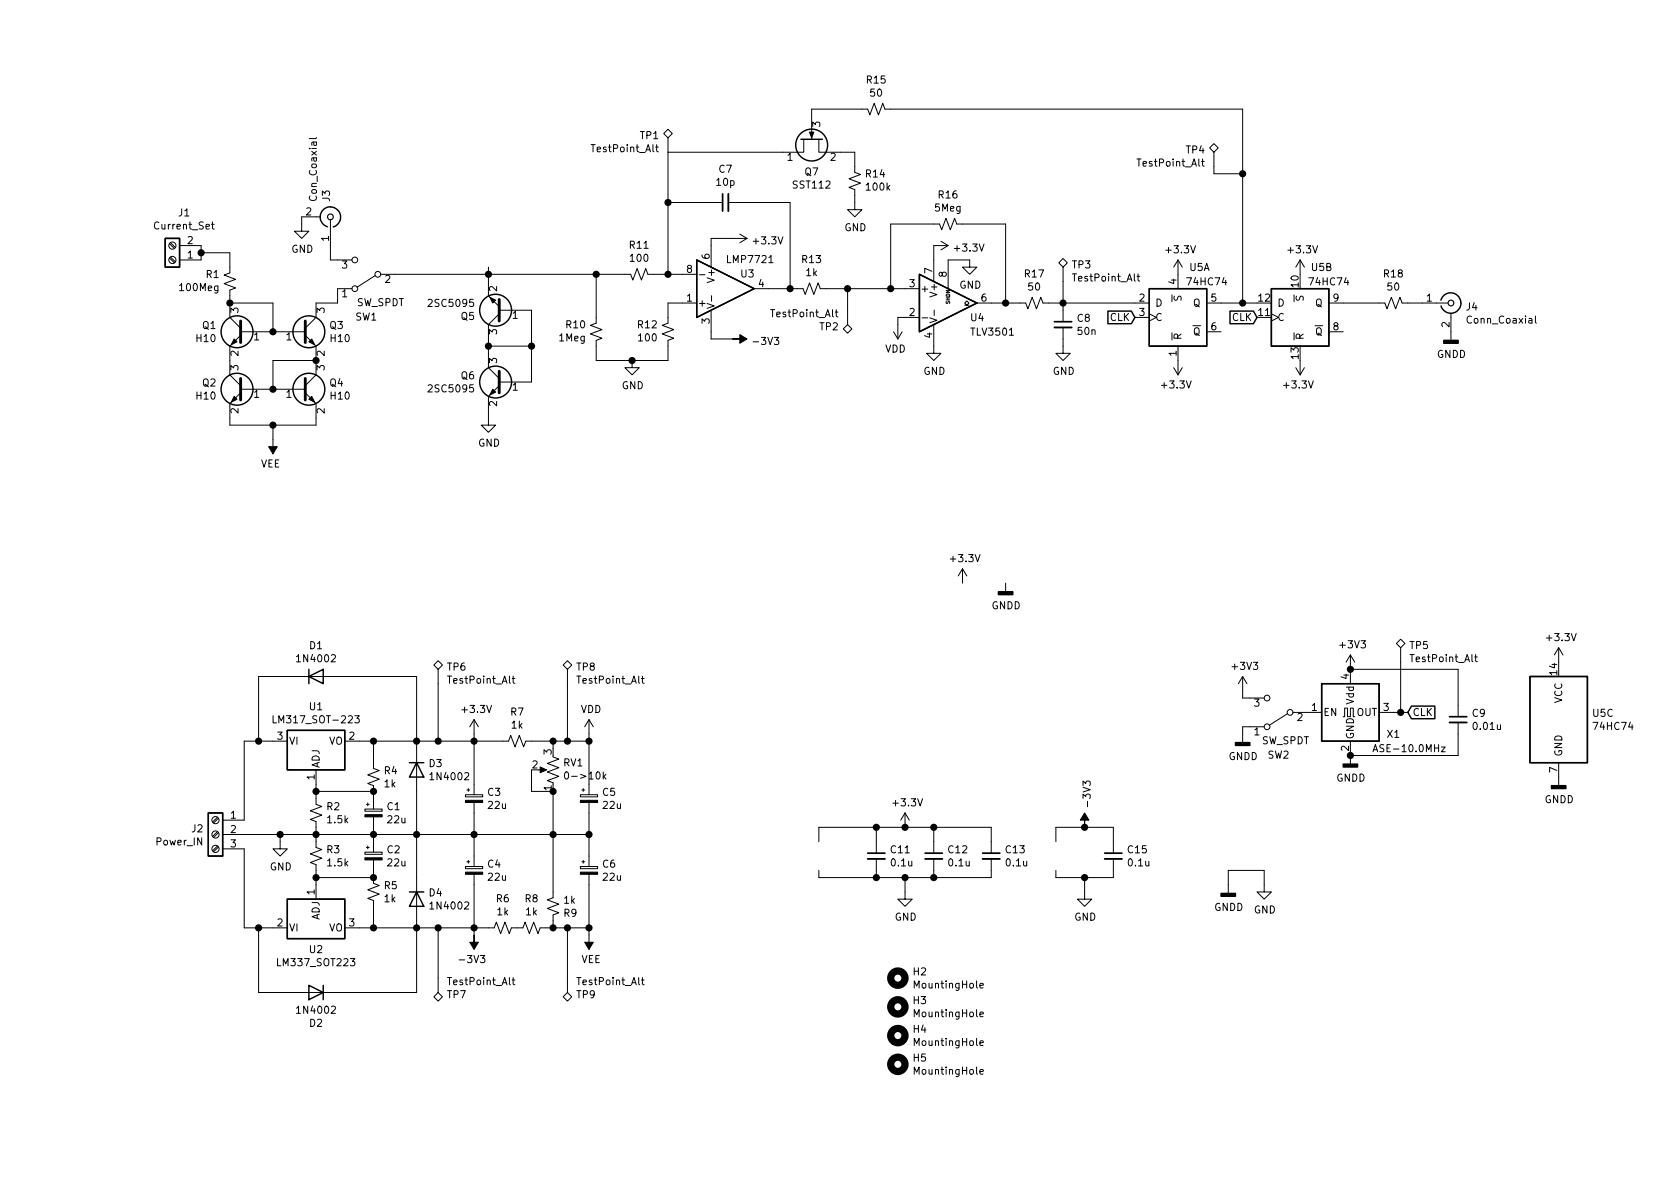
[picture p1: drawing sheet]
EESchema Schematic File Version 4
EELAYER 30 0
EELAYER END
$Descr A4 11693 8268
encoding utf-8
Sheet 1 1
Title ""
Date ""
Rev ""
Comp ""
Comment1 ""
Comment2 ""
Comment3 ""
Comment4 ""
$EndDescr
$Comp
L Comparator:TLV3501 U4
U 1 1
P 6600 2100
F 0 "U4" H 6750 2000 50  0000 L CNN
F 1 "TLV3501" H 6750 1900 50  0000 L CNN
F 2 "Package_SO:SOIC-8_3.9x4.9mm_P1.27mm" H 6600 2100 50  0001 C CNN
F 3 "https://www.st.com/resource/en/datasheet/lm311.pdf" H 6600 2100 50  0001 C CNN
	1    6600 2100
	1    0    0    -1  
$EndComp
$Comp
L Device:Q_NJFET_DSG Q7
U 1 1
P 5650 950
F 0 "Q7" V 5885 950 50  0000 C CNN
F 1 "SST112" V 5976 950 50  0000 C CNN
F 2 "Package_TO_SOT_SMD:SOT-23" H 5850 1050 50  0001 C CNN
F 3 "~" H 5650 950 50  0001 C CNN
	1    5650 950 
	0    -1   1    0   
$EndComp
$Comp
L Device:Q_NPN_BEC Q3
U 1 1
P 2100 2300
F 0 "Q3" H 2290 2346 50  0000 L CNN
F 1 "H10" H 2290 2255 50  0000 L CNN
F 2 "Package_TO_SOT_SMD:SOT-23" H 2300 2400 50  0001 C CNN
F 3 "~" H 2100 2300 50  0001 C CNN
	1    2100 2300
	1    0    0    -1  
$EndComp
$Comp
L Device:Q_NPN_BEC Q6
U 1 1
P 3500 2650
F 0 "Q6" H 3690 2696 50  0000 L CNN
F 1 "2SC5095" H 3690 2605 50  0000 L CNN
F 2 "Package_TO_SOT_SMD:SOT-23" H 3700 2750 50  0001 C CNN
F 3 "~" H 3500 2650 50  0001 C CNN
	1    3500 2650
	-1   0    0    -1  
$EndComp
$Comp
L Device:CP_Small C1
U 1 1
P 2600 5650
F 0 "C1" H 2688 5696 50  0000 L CNN
F 1 "22u" H 2688 5605 50  0000 L CNN
F 2 "Capacitor_SMD:CP_Elec_5x5.3" H 2600 5650 50  0001 C CNN
F 3 "~" H 2600 5650 50  0001 C CNN
	1    2600 5650
	1    0    0    -1  
$EndComp
$Comp
L Device:R_Small_US R12
U 1 1
P 4650 2300
F 0 "R12" H 4582 2254 50  0000 R CNN
F 1 "100" H 4582 2345 50  0000 R CNN
F 2 "Resistor_SMD:R_0805_2012Metric_Pad1.20x1.40mm_HandSolder" H 4650 2300 50  0001 C CNN
F 3 "~" H 4650 2300 50  0001 C CNN
	1    4650 2300
	1    0    0    1   
$EndComp
$Comp
L Device:R_Small_US R10
U 1 1
P 4150 2300
F 0 "R10" H 4083 2254 50  0000 R CNN
F 1 "1Meg" H 4083 2345 50  0000 R CNN
F 2 "Resistor_SMD:R_0805_2012Metric_Pad1.20x1.40mm_HandSolder" H 4150 2300 50  0001 C CNN
F 3 "~" H 4150 2300 50  0001 C CNN
	1    4150 2300
	1    0    0    1   
$EndComp
$Comp
L Device:C_Small C7
U 1 1
P 5050 1400
F 0 "C7" V 5279 1400 50  0000 C CNN
F 1 "10p" V 5188 1400 50  0000 C CNN
F 2 "Capacitor_SMD:C_1206_3216Metric_Pad1.33x1.80mm_HandSolder" H 5050 1400 50  0001 C CNN
F 3 "~" H 5050 1400 50  0001 C CNN
	1    5050 1400
	0    -1   -1   0   
$EndComp
$Comp
L Device:R_Small_US R11
U 1 1
P 4450 1900
F 0 "R11" V 4245 1900 50  0000 C CNN
F 1 "100" V 4336 1900 50  0000 C CNN
F 2 "Resistor_SMD:R_0805_2012Metric_Pad1.20x1.40mm_HandSolder" H 4450 1900 50  0001 C CNN
F 3 "~" H 4450 1900 50  0001 C CNN
	1    4450 1900
	0    -1   1    0   
$EndComp
$Comp
L Device:R_Small_US R13
U 1 1
P 5650 2000
F 0 "R13" V 5445 2000 50  0000 C CNN
F 1 "1k" V 5536 2000 50  0000 C CNN
F 2 "Resistor_SMD:R_0805_2012Metric_Pad1.20x1.40mm_HandSolder" H 5650 2000 50  0001 C CNN
F 3 "~" H 5650 2000 50  0001 C CNN
	1    5650 2000
	0    -1   1    0   
$EndComp
$Comp
L Device:R_Small_US R14
U 1 1
P 5950 1250
F 0 "R14" H 5882 1204 50  0000 R CNN
F 1 "100k" H 5882 1295 50  0000 R CNN
F 2 "Resistor_SMD:R_0805_2012Metric_Pad1.20x1.40mm_HandSolder" H 5950 1250 50  0001 C CNN
F 3 "~" H 5950 1250 50  0001 C CNN
	1    5950 1250
	-1   0    0    1   
$EndComp
Wire Wire Line
	5100 2350 4950 2350
Wire Wire Line
	4950 2350 4950 2300
Wire Wire Line
	4950 1650 4950 1700
$Comp
L power:GND #PWR016
U 1 1
P 7400 2400
F 0 "#PWR016" H 7400 2150 50  0001 C CNN
F 1 "GND" H 7405 2227 50  0000 C CNN
F 2 "" H 7400 2400 50  0001 C CNN
F 3 "" H 7400 2400 50  0001 C CNN
	1    7400 2400
	1    0    0    -1  
$EndComp
Wire Wire Line
	5100 1650 4950 1650
$Comp
L power:GND #PWR08
U 1 1
P 4400 2500
F 0 "#PWR08" H 4400 2250 50  0001 C CNN
F 1 "GND" H 4405 2327 50  0000 C CNN
F 2 "" H 4400 2500 50  0001 C CNN
F 3 "" H 4400 2500 50  0001 C CNN
	1    4400 2500
	1    0    0    -1  
$EndComp
$Comp
L power:GND #PWR011
U 1 1
P 5950 1400
F 0 "#PWR011" H 5950 1150 50  0001 C CNN
F 1 "GND" H 5955 1227 50  0000 C CNN
F 2 "" H 5950 1400 50  0001 C CNN
F 3 "" H 5950 1400 50  0001 C CNN
	1    5950 1400
	1    0    0    -1  
$EndComp
Wire Wire Line
	4650 2500 4400 2500
Wire Wire Line
	4150 2500 4150 2400
Wire Wire Line
	4650 2400 4650 2500
Connection ~ 4400 2500
Wire Wire Line
	4400 2500 4150 2500
Wire Wire Line
	4150 2200 4150 1900
Wire Wire Line
	4150 1900 4350 1900
Wire Wire Line
	4550 1900 4650 1900
Wire Wire Line
	4950 1400 4650 1400
Connection ~ 4650 1900
Wire Wire Line
	4650 1900 4750 1900
Wire Wire Line
	4750 2100 4650 2100
Wire Wire Line
	4650 2100 4650 2200
Wire Wire Line
	5350 2000 5500 2000
Wire Wire Line
	5150 1400 5500 1400
Wire Wire Line
	5500 1400 5500 2000
Connection ~ 5500 2000
Wire Wire Line
	5500 2000 5550 2000
Wire Wire Line
	4650 1400 4650 1900
Wire Wire Line
	5850 1050 5950 1050
Wire Wire Line
	5950 1050 5950 1150
Wire Wire Line
	5950 1350 5950 1400
$Comp
L Amplifier_Operational:LT6015xS5 U3
U 1 1
P 5050 2000
F 0 "U3" H 5150 1900 50  0000 L CNN
F 1 "LMP7721" H 5050 1800 50  0000 L CNN
F 2 "Package_SO:SOIC-8_3.9x4.9mm_P1.27mm" H 4950 1800 50  0001 L CNN
F 3 "http://www.ti.com/lit/ds/symlink/opa197.pdf" H 5200 2150 50  0001 C CNN
	1    5050 2000
	1    0    0    1   
$EndComp
Wire Wire Line
	6500 1700 6500 1800
Wire Wire Line
	5750 2000 5900 2000
$Comp
L power:VDD #PWR012
U 1 1
P 6250 2250
F 0 "#PWR012" H 6250 2100 50  0001 C CNN
F 1 "VDD" H 6265 2423 50  0000 C CNN
F 2 "" H 6250 2250 50  0001 C CNN
F 3 "" H 6250 2250 50  0001 C CNN
	1    6250 2250
	-1   0    0    1   
$EndComp
Wire Wire Line
	6300 2200 6250 2200
Wire Wire Line
	6250 2200 6250 2250
$Comp
L Device:R_Small_US R15
U 1 1
P 6100 750
F 0 "R15" V 5895 750 50  0000 C CNN
F 1 "50" V 5986 750 50  0000 C CNN
F 2 "Resistor_SMD:R_0805_2012Metric_Pad1.20x1.40mm_HandSolder" H 6100 750 50  0001 C CNN
F 3 "~" H 6100 750 50  0001 C CNN
	1    6100 750 
	0    -1   1    0   
$EndComp
$Comp
L Device:R_Small_US R17
U 1 1
P 7200 2100
F 0 "R17" V 6995 2100 50  0000 C CNN
F 1 "50" V 7086 2100 50  0000 C CNN
F 2 "Resistor_SMD:R_0805_2012Metric_Pad1.20x1.40mm_HandSolder" H 7200 2100 50  0001 C CNN
F 3 "~" H 7200 2100 50  0001 C CNN
	1    7200 2100
	0    -1   1    0   
$EndComp
$Comp
L Device:R_Small_US R16
U 1 1
P 6600 1550
F 0 "R16" V 6395 1550 50  0000 C CNN
F 1 "5Meg" V 6486 1550 50  0000 C CNN
F 2 "Resistor_SMD:R_0805_2012Metric_Pad1.20x1.40mm_HandSolder" H 6600 1550 50  0001 C CNN
F 3 "~" H 6600 1550 50  0001 C CNN
	1    6600 1550
	0    -1   1    0   
$EndComp
$Comp
L Device:C_Small C8
U 1 1
P 7400 2250
F 0 "C8" H 7492 2296 50  0000 L CNN
F 1 "50n" H 7492 2205 50  0000 L CNN
F 2 "Capacitor_SMD:C_1206_3216Metric_Pad1.33x1.80mm_HandSolder" H 7400 2250 50  0001 C CNN
F 3 "~" H 7400 2250 50  0001 C CNN
	1    7400 2250
	1    0    0    -1  
$EndComp
Wire Wire Line
	6500 1550 6200 1550
Wire Wire Line
	6200 1550 6200 2000
Connection ~ 6200 2000
Wire Wire Line
	6200 2000 6300 2000
Wire Wire Line
	6700 1550 7000 1550
Wire Wire Line
	7000 1550 7000 2100
Wire Wire Line
	7000 2100 6900 2100
Wire Wire Line
	7000 2100 7100 2100
Connection ~ 7000 2100
Wire Wire Line
	7300 2100 7400 2100
Wire Wire Line
	7400 2100 7400 2150
Wire Wire Line
	7400 2350 7400 2400
Wire Wire Line
	5450 1050 4650 1050
Wire Wire Line
	4650 1050 4650 1400
Connection ~ 4650 1400
Wire Wire Line
	6000 750  5650 750 
$Comp
L Device:Q_NPN_BEC Q4
U 1 1
P 2100 2700
F 0 "Q4" H 2290 2746 50  0000 L CNN
F 1 "H10" H 2290 2655 50  0000 L CNN
F 2 "Package_TO_SOT_SMD:SOT-23" H 2300 2800 50  0001 C CNN
F 3 "~" H 2100 2700 50  0001 C CNN
	1    2100 2700
	1    0    0    -1  
$EndComp
$Comp
L Device:Q_NPN_BEC Q1
U 1 1
P 1700 2300
F 0 "Q1" H 1890 2346 50  0000 L CNN
F 1 "H10" H 1890 2255 50  0000 L CNN
F 2 "Package_TO_SOT_SMD:SOT-23" H 1900 2400 50  0001 C CNN
F 3 "~" H 1700 2300 50  0001 C CNN
	1    1700 2300
	-1   0    0    -1  
$EndComp
$Comp
L Device:Q_NPN_BEC Q2
U 1 1
P 1700 2700
F 0 "Q2" H 1890 2746 50  0000 L CNN
F 1 "H10" H 1890 2655 50  0000 L CNN
F 2 "Package_TO_SOT_SMD:SOT-23" H 1900 2800 50  0001 C CNN
F 3 "~" H 1700 2700 50  0001 C CNN
	1    1700 2700
	-1   0    0    -1  
$EndComp
$Comp
L Device:R_Small_US R1
U 1 1
P 1600 1950
F 0 "R1" H 1532 1904 50  0000 R CNN
F 1 "100Meg" H 1532 1995 50  0000 R CNN
F 2 "Resistor_SMD:R_0805_2012Metric_Pad1.20x1.40mm_HandSolder" H 1600 1950 50  0001 C CNN
F 3 "~" H 1600 1950 50  0001 C CNN
	1    1600 1950
	1    0    0    1   
$EndComp
Wire Wire Line
	1900 2300 1900 2100
Wire Wire Line
	1900 2100 1600 2100
Connection ~ 1900 2300
Wire Wire Line
	1600 2050 1600 2100
Connection ~ 1600 2100
Wire Wire Line
	2200 2500 1900 2500
Connection ~ 2200 2500
Wire Wire Line
	1900 2500 1900 2700
Connection ~ 1900 2700
Wire Wire Line
	2200 2900 2200 2950
Wire Wire Line
	2200 2950 1900 2950
Wire Wire Line
	1600 2950 1600 2900
Connection ~ 7400 2100
$Comp
L Oscillator:ASE-xxxMHz X1
U 1 1
P 9400 4950
F 0 "X1" H 9650 4800 50  0000 L CNN
F 1 "ASE-10.0MHz" H 9550 4700 50  0000 L CNN
F 2 "Oscillator:Oscillator_SMD_Abracon_ASE-4Pin_3.2x2.5mm" H 10100 4600 50  0001 C CNN
F 3 "http://www.abracon.com/Oscillators/ASV.pdf" H 9300 4950 50  0001 C CNN
	1    9400 4950
	1    0    0    -1  
$EndComp
Text GLabel 9800 4950 2    50   Input ~ 0
CLK
Text GLabel 7900 2200 0    50   Input ~ 0
CLK
$Comp
L power:+3V3 #PWR023
U 1 1
P 9400 4650
F 0 "#PWR023" H 9400 4500 50  0001 C CNN
F 1 "+3V3" H 9415 4823 50  0000 C CNN
F 2 "" H 9400 4650 50  0001 C CNN
F 3 "" H 9400 4650 50  0001 C CNN
	1    9400 4650
	1    0    0    -1  
$EndComp
$Comp
L Device:C_Small C9
U 1 1
P 10150 5000
F 0 "C9" H 10242 5046 50  0000 L CNN
F 1 "0.01u" H 10242 4955 50  0000 L CNN
F 2 "Capacitor_SMD:C_1206_3216Metric_Pad1.33x1.80mm_HandSolder" H 10150 5000 50  0001 C CNN
F 3 "~" H 10150 5000 50  0001 C CNN
	1    10150 5000
	1    0    0    -1  
$EndComp
$Comp
L Switch:SW_SPDT SW1
U 1 1
P 2550 1900
F 0 "SW1" H 2550 2200 50  0000 C CNN
F 1 "SW_SPDT" H 2450 2100 50  0000 C CNN
F 2 "Button_Switch_THT:SW_Slide_1P2T_CK_OS102011MS2Q" H 2550 1900 50  0001 C CNN
F 3 "~" H 2550 1900 50  0001 C CNN
	1    2550 1900
	-1   0    0    1   
$EndComp
$Comp
L Device:Q_NPN_BEC Q5
U 1 1
P 3500 2150
F 0 "Q5" H 3690 2196 50  0000 L CNN
F 1 "2SC5095" H 3690 2105 50  0000 L CNN
F 2 "Package_TO_SOT_SMD:SOT-23" H 3700 2250 50  0001 C CNN
F 3 "~" H 3500 2150 50  0001 C CNN
	1    3500 2150
	-1   0    0    1   
$EndComp
Wire Wire Line
	3400 2400 3700 2400
Connection ~ 3700 2400
Wire Wire Line
	3700 2400 3700 2650
Wire Wire Line
	3400 2400 3400 2350
Wire Wire Line
	3400 2400 3400 2450
Connection ~ 3400 2400
Wire Wire Line
	3700 2150 3700 2400
Connection ~ 4150 1900
Wire Wire Line
	2750 1900 3400 1900
$Comp
L Connector:TestPoint_Alt TP2
U 1 1
P 5900 2150
F 0 "TP2" H 5958 2268 50  0000 L CNN
F 1 "TestPoint_Alt" H 5958 2177 50  0000 L CNN
F 2 "TestPoint:TestPoint_THTPad_1.0x1.0mm_Drill0.5mm" H 6100 2150 50  0001 C CNN
F 3 "~" H 6100 2150 50  0001 C CNN
	1    5900 2150
	-1   0    0    1   
$EndComp
$Comp
L Connector:TestPoint_Alt TP3
U 1 1
P 7400 1950
F 0 "TP3" H 7458 2068 50  0000 L CNN
F 1 "TestPoint_Alt" H 7458 1977 50  0000 L CNN
F 2 "TestPoint:TestPoint_THTPad_1.0x1.0mm_Drill0.5mm" H 7600 1950 50  0001 C CNN
F 3 "~" H 7600 1950 50  0001 C CNN
	1    7400 1950
	1    0    0    -1  
$EndComp
$Comp
L Connector:TestPoint_Alt TP4
U 1 1
P 8450 1150
F 0 "TP4" H 8508 1268 50  0000 L CNN
F 1 "TestPoint_Alt" H 8508 1177 50  0000 L CNN
F 2 "TestPoint:TestPoint_THTPad_1.0x1.0mm_Drill0.5mm" H 8650 1150 50  0001 C CNN
F 3 "~" H 8650 1150 50  0001 C CNN
	1    8450 1150
	-1   0    0    -1  
$EndComp
$Comp
L Connector:TestPoint_Alt TP1
U 1 1
P 4650 1050
F 0 "TP1" H 4708 1168 50  0000 L CNN
F 1 "TestPoint_Alt" H 4708 1077 50  0000 L CNN
F 2 "TestPoint:TestPoint_THTPad_1.0x1.0mm_Drill0.5mm" H 4850 1050 50  0001 C CNN
F 3 "~" H 4850 1050 50  0001 C CNN
	1    4650 1050
	-1   0    0    -1  
$EndComp
Wire Wire Line
	5900 2150 5900 2000
Connection ~ 5900 2000
Wire Wire Line
	5900 2000 6200 2000
Wire Wire Line
	7400 1950 7400 2100
Wire Wire Line
	3400 1850 3400 1900
Connection ~ 3400 1900
Wire Wire Line
	3400 1900 4150 1900
Wire Wire Line
	3400 1900 3400 1950
Wire Wire Line
	3400 2850 3400 2900
Wire Wire Line
	2350 2000 2350 2100
Wire Wire Line
	2350 2100 2200 2100
$Comp
L Regulator_Linear:LM317_SOT-223 U1
U 1 1
P 2200 5150
F 0 "U1" H 2200 5392 50  0000 C CNN
F 1 "LM317_SOT-223" H 2200 5301 50  0000 C CNN
F 2 "Package_TO_SOT_SMD:SOT-223-3_TabPin2" H 2200 5400 50  0001 C CIN
F 3 "http://www.ti.com/lit/ds/symlink/lm317.pdf" H 2200 5150 50  0001 C CNN
	1    2200 5150
	1    0    0    -1  
$EndComp
$Comp
L Device:R_Small_US R2
U 1 1
P 2200 5650
F 0 "R2" H 2268 5696 50  0000 L CNN
F 1 "1.5k" H 2268 5605 50  0000 L CNN
F 2 "Resistor_SMD:R_0805_2012Metric_Pad1.20x1.40mm_HandSolder" H 2200 5650 50  0001 C CNN
F 3 "~" H 2200 5650 50  0001 C CNN
	1    2200 5650
	1    0    0    -1  
$EndComp
$Comp
L Device:R_Small_US R4
U 1 1
P 2600 5400
F 0 "R4" H 2668 5446 50  0000 L CNN
F 1 "1k" H 2668 5355 50  0000 L CNN
F 2 "Resistor_SMD:R_0805_2012Metric_Pad1.20x1.40mm_HandSolder" H 2600 5400 50  0001 C CNN
F 3 "~" H 2600 5400 50  0001 C CNN
	1    2600 5400
	1    0    0    -1  
$EndComp
$Comp
L Diode:1N4002 D3
U 1 1
P 2900 5350
F 0 "D3" V 2854 5430 50  0000 L CNN
F 1 "1N4002" V 2945 5430 50  0000 L CNN
F 2 "Diode_THT:D_DO-41_SOD81_P10.16mm_Horizontal" H 2900 5175 50  0001 C CNN
F 3 "http://www.vishay.com/docs/88503/1n4001.pdf" H 2900 5350 50  0001 C CNN
	1    2900 5350
	0    1    1    0   
$EndComp
$Comp
L Diode:1N4002 D1
U 1 1
P 2200 4700
F 0 "D1" H 2200 4917 50  0000 C CNN
F 1 "1N4002" H 2200 4826 50  0000 C CNN
F 2 "Diode_THT:D_DO-41_SOD81_P10.16mm_Horizontal" H 2200 4525 50  0001 C CNN
F 3 "http://www.vishay.com/docs/88503/1n4001.pdf" H 2200 4700 50  0001 C CNN
	1    2200 4700
	1    0    0    -1  
$EndComp
$Comp
L Diode:1N4002 D2
U 1 1
P 2200 6900
F 0 "D2" H 2200 7117 50  0000 C CNN
F 1 "1N4002" H 2200 7026 50  0000 C CNN
F 2 "Diode_THT:D_DO-41_SOD81_P10.16mm_Horizontal" H 2200 6725 50  0001 C CNN
F 3 "http://www.vishay.com/docs/88503/1n4001.pdf" H 2200 6900 50  0001 C CNN
	1    2200 6900
	-1   0    0    1   
$EndComp
$Comp
L Device:R_Small_US R5
U 1 1
P 2600 6200
F 0 "R5" H 2668 6246 50  0000 L CNN
F 1 "1k" H 2668 6155 50  0000 L CNN
F 2 "Resistor_SMD:R_0805_2012Metric_Pad1.20x1.40mm_HandSolder" H 2600 6200 50  0001 C CNN
F 3 "~" H 2600 6200 50  0001 C CNN
	1    2600 6200
	1    0    0    -1  
$EndComp
$Comp
L Device:R_Small_US R3
U 1 1
P 2200 5950
F 0 "R3" H 2268 5996 50  0000 L CNN
F 1 "1.5k" H 2268 5905 50  0000 L CNN
F 2 "Resistor_SMD:R_0805_2012Metric_Pad1.20x1.40mm_HandSolder" H 2200 5950 50  0001 C CNN
F 3 "~" H 2200 5950 50  0001 C CNN
	1    2200 5950
	1    0    0    -1  
$EndComp
Wire Wire Line
	1900 6450 1800 6450
Wire Wire Line
	1800 6450 1800 6900
Wire Wire Line
	1800 6900 2050 6900
Wire Wire Line
	2900 6400 2900 6450
Wire Wire Line
	2900 6900 2350 6900
Wire Wire Line
	2900 5200 2900 5150
Wire Wire Line
	2900 4700 2350 4700
Wire Wire Line
	2050 4700 1800 4700
Wire Wire Line
	1800 4700 1800 5150
Wire Wire Line
	1800 5150 1900 5150
Wire Wire Line
	2200 5450 2200 5500
Wire Wire Line
	2200 5750 2200 5800
Connection ~ 2200 5800
Wire Wire Line
	2200 5800 2200 5850
Wire Wire Line
	2200 6050 2200 6100
Wire Wire Line
	2600 6300 2600 6450
Connection ~ 2900 6450
Wire Wire Line
	2900 6450 2900 6900
Connection ~ 2600 6450
Wire Wire Line
	2600 6450 2900 6450
Wire Wire Line
	2900 5500 2900 5800
Connection ~ 2900 5800
Wire Wire Line
	2900 5800 2900 6100
Wire Wire Line
	2500 5150 2600 5150
Wire Wire Line
	2600 5150 2600 5300
Wire Wire Line
	2600 5150 2900 5150
Connection ~ 2600 5150
Connection ~ 2900 5150
Wire Wire Line
	2900 5150 2900 4700
Wire Wire Line
	2200 5800 2600 5800
Wire Wire Line
	2200 6100 2600 6100
Connection ~ 2200 6100
Wire Wire Line
	2200 6100 2200 6150
Wire Wire Line
	2200 5500 2600 5500
Connection ~ 2200 5500
Wire Wire Line
	2200 5500 2200 5550
$Comp
L Device:CP_Small C2
U 1 1
P 2600 5950
F 0 "C2" H 2688 5996 50  0000 L CNN
F 1 "22u" H 2688 5905 50  0000 L CNN
F 2 "Capacitor_SMD:CP_Elec_5x5.3" H 2600 5950 50  0001 C CNN
F 3 "~" H 2600 5950 50  0001 C CNN
	1    2600 5950
	1    0    0    -1  
$EndComp
$Comp
L Device:CP_Small C4
U 1 1
P 3300 6050
F 0 "C4" H 3388 6096 50  0000 L CNN
F 1 "22u" H 3388 6005 50  0000 L CNN
F 2 "Capacitor_SMD:CP_Elec_5x5.3" H 3300 6050 50  0001 C CNN
F 3 "~" H 3300 6050 50  0001 C CNN
	1    3300 6050
	1    0    0    -1  
$EndComp
$Comp
L Device:CP_Small C3
U 1 1
P 3300 5550
F 0 "C3" H 3388 5596 50  0000 L CNN
F 1 "22u" H 3388 5505 50  0000 L CNN
F 2 "Capacitor_SMD:CP_Elec_5x5.3" H 3300 5550 50  0001 C CNN
F 3 "~" H 3300 5550 50  0001 C CNN
	1    3300 5550
	1    0    0    -1  
$EndComp
$Comp
L Diode:1N4002 D4
U 1 1
P 2900 6250
F 0 "D4" V 2854 6330 50  0000 L CNN
F 1 "1N4002" V 2945 6330 50  0000 L CNN
F 2 "Diode_THT:D_DO-41_SOD81_P10.16mm_Horizontal" H 2900 6075 50  0001 C CNN
F 3 "http://www.vishay.com/docs/88503/1n4001.pdf" H 2900 6250 50  0001 C CNN
	1    2900 6250
	0    1    1    0   
$EndComp
Wire Wire Line
	3300 5650 3300 5800
Wire Wire Line
	3300 5800 3300 5950
Connection ~ 3300 5800
Wire Wire Line
	2500 6450 2600 6450
$Comp
L Regulator_Linear:LM337_SOT223 U2
U 1 1
P 2200 6450
F 0 "U2" H 2200 6301 50  0000 C CNN
F 1 "LM337_SOT223" H 2200 6210 50  0000 C CNN
F 2 "Package_TO_SOT_SMD:SOT-223-3_TabPin2" H 2200 6250 50  0001 C CIN
F 3 "http://www.ti.com/lit/ds/symlink/lm337-n.pdf" H 2200 6450 50  0001 C CNN
	1    2200 6450
	1    0    0    -1  
$EndComp
$Comp
L power:GND #PWR02
U 1 1
P 1950 5850
F 0 "#PWR02" H 1950 5600 50  0001 C CNN
F 1 "GND" H 1955 5677 50  0000 C CNN
F 2 "" H 1950 5850 50  0001 C CNN
F 3 "" H 1950 5850 50  0001 C CNN
	1    1950 5850
	1    0    0    -1  
$EndComp
Wire Wire Line
	1950 5800 1950 5850
$Comp
L power:+3.3V #PWR013
U 1 1
P 6500 1700
F 0 "#PWR013" H 6500 1550 50  0001 C CNN
F 1 "+3.3V" V 6515 1828 50  0000 L CNN
F 2 "" H 6500 1700 50  0001 C CNN
F 3 "" H 6500 1700 50  0001 C CNN
	1    6500 1700
	0    1    1    0   
$EndComp
$Comp
L power:-3V3 #PWR010
U 1 1
P 5100 2350
F 0 "#PWR010" H 5100 2450 50  0001 C CNN
F 1 "-3V3" V 5115 2478 50  0000 L CNN
F 2 "" H 5100 2350 50  0001 C CNN
F 3 "" H 5100 2350 50  0001 C CNN
	1    5100 2350
	0    1    1    0   
$EndComp
$Comp
L power:-3V3 #PWR04
U 1 1
P 3300 6500
F 0 "#PWR04" H 3300 6600 50  0001 C CNN
F 1 "-3V3" H 3315 6673 50  0000 C CNN
F 2 "" H 3300 6500 50  0001 C CNN
F 3 "" H 3300 6500 50  0001 C CNN
	1    3300 6500
	-1   0    0    1   
$EndComp
$Comp
L power:+3.3V #PWR09
U 1 1
P 5100 1650
F 0 "#PWR09" H 5100 1500 50  0001 C CNN
F 1 "+3.3V" V 5115 1778 50  0000 L CNN
F 2 "" H 5100 1650 50  0001 C CNN
F 3 "" H 5100 1650 50  0001 C CNN
	1    5100 1650
	0    1    1    0   
$EndComp
Wire Wire Line
	2600 5500 2600 5550
Connection ~ 2600 5500
Wire Wire Line
	2600 5750 2600 5800
Connection ~ 2600 5800
Wire Wire Line
	2600 5800 2900 5800
Wire Wire Line
	2600 5800 2600 5850
Wire Wire Line
	2600 6050 2600 6100
Connection ~ 2600 6100
$Comp
L Device:R_Small_US R6
U 1 1
P 3500 6450
F 0 "R6" V 3295 6450 50  0000 C CNN
F 1 "1k" V 3386 6450 50  0000 C CNN
F 2 "Resistor_SMD:R_0805_2012Metric_Pad1.20x1.40mm_HandSolder" H 3500 6450 50  0001 C CNN
F 3 "~" H 3500 6450 50  0001 C CNN
	1    3500 6450
	0    1    1    0   
$EndComp
$Comp
L Device:R_Small_US R8
U 1 1
P 3700 6450
F 0 "R8" V 3495 6450 50  0000 C CNN
F 1 "1k" V 3586 6450 50  0000 C CNN
F 2 "Resistor_SMD:R_0805_2012Metric_Pad1.20x1.40mm_HandSolder" H 3700 6450 50  0001 C CNN
F 3 "~" H 3700 6450 50  0001 C CNN
	1    3700 6450
	0    1    1    0   
$EndComp
$Comp
L Device:R_Small_US R9
U 1 1
P 3850 6300
F 0 "R9" H 3782 6254 50  0000 R CNN
F 1 "1k" H 3782 6345 50  0000 R CNN
F 2 "Resistor_SMD:R_0805_2012Metric_Pad1.20x1.40mm_HandSolder" H 3850 6300 50  0001 C CNN
F 3 "~" H 3850 6300 50  0001 C CNN
	1    3850 6300
	-1   0    0    -1  
$EndComp
Wire Wire Line
	3850 6400 3850 6450
$Comp
L Device:R_POT_US RV1
U 1 1
P 3850 5350
F 0 "RV1" H 3782 5304 50  0000 R CNN
F 1 "0->10k" H 3782 5395 50  0000 R CNN
F 2 "Potentiometer_SMD:Potentiometer_Bourns_3214W_Vertical" H 3850 5350 50  0001 C CNN
F 3 "~" H 3850 5350 50  0001 C CNN
	1    3850 5350
	-1   0    0    1   
$EndComp
$Comp
L power:VEE #PWR07
U 1 1
P 4100 6500
F 0 "#PWR07" H 4100 6350 50  0001 C CNN
F 1 "VEE" H 4115 6673 50  0000 C CNN
F 2 "" H 4100 6500 50  0001 C CNN
F 3 "" H 4100 6500 50  0001 C CNN
	1    4100 6500
	1    0    0    1   
$EndComp
$Comp
L power:VEE #PWR01
U 1 1
P 1900 3050
F 0 "#PWR01" H 1900 2900 50  0001 C CNN
F 1 "VEE" H 1915 3223 50  0000 C CNN
F 2 "" H 1900 3050 50  0001 C CNN
F 3 "" H 1900 3050 50  0001 C CNN
	1    1900 3050
	-1   0    0    1   
$EndComp
Wire Wire Line
	1900 3050 1900 2950
Connection ~ 1900 2950
Wire Wire Line
	1900 2950 1600 2950
$Comp
L power:+3.3V #PWR03
U 1 1
P 3300 5100
F 0 "#PWR03" H 3300 4950 50  0001 C CNN
F 1 "+3.3V" H 3315 5273 50  0000 C CNN
F 2 "" H 3300 5100 50  0001 C CNN
F 3 "" H 3300 5100 50  0001 C CNN
	1    3300 5100
	1    0    0    -1  
$EndComp
Wire Wire Line
	2900 5150 3050 5150
Wire Wire Line
	2900 5800 3300 5800
Wire Wire Line
	2900 6450 3050 6450
Wire Wire Line
	3300 6450 3300 6150
Connection ~ 3300 6450
Connection ~ 3850 6450
Wire Wire Line
	3850 6450 3800 6450
Wire Wire Line
	3300 6500 3300 6450
Wire Wire Line
	3300 5100 3300 5150
Connection ~ 3300 5150
Wire Wire Line
	3300 5150 3300 5450
Wire Wire Line
	3700 5350 3700 5500
Wire Wire Line
	3700 5500 3850 5500
$Comp
L Device:R_Small_US R7
U 1 1
P 3600 5150
F 0 "R7" V 3395 5150 50  0000 C CNN
F 1 "1k" V 3486 5150 50  0000 C CNN
F 2 "Resistor_SMD:R_0805_2012Metric_Pad1.20x1.40mm_HandSolder" H 3600 5150 50  0001 C CNN
F 3 "~" H 3600 5150 50  0001 C CNN
	1    3600 5150
	0    1    1    0   
$EndComp
Wire Wire Line
	3500 5150 3300 5150
Wire Wire Line
	3700 5150 3850 5150
Wire Wire Line
	3850 5150 3850 5200
$Comp
L Device:CP_Small C6
U 1 1
P 4100 6050
F 0 "C6" H 4188 6096 50  0000 L CNN
F 1 "22u" H 4188 6005 50  0000 L CNN
F 2 "Capacitor_SMD:CP_Elec_5x5.3" H 4100 6050 50  0001 C CNN
F 3 "~" H 4100 6050 50  0001 C CNN
	1    4100 6050
	1    0    0    -1  
$EndComp
$Comp
L Device:CP_Small C5
U 1 1
P 4100 5550
F 0 "C5" H 4188 5596 50  0000 L CNN
F 1 "22u" H 4188 5505 50  0000 L CNN
F 2 "Capacitor_SMD:CP_Elec_5x5.3" H 4100 5550 50  0001 C CNN
F 3 "~" H 4100 5550 50  0001 C CNN
	1    4100 5550
	1    0    0    -1  
$EndComp
Wire Wire Line
	3300 5800 3850 5800
Wire Wire Line
	4100 5800 4100 5650
Wire Wire Line
	4100 5800 4100 5950
Connection ~ 4100 5800
Wire Wire Line
	4100 6150 4100 6450
Wire Wire Line
	3850 6200 3850 5800
Wire Wire Line
	4100 5450 4100 5150
Connection ~ 3850 5150
Connection ~ 3850 5800
Wire Wire Line
	3850 5800 4100 5800
Wire Wire Line
	3400 6450 3300 6450
Wire Wire Line
	3850 6450 3950 6450
Wire Wire Line
	3850 5500 3850 5800
Connection ~ 3850 5500
Wire Wire Line
	4100 6450 4100 6500
Connection ~ 4100 6450
$Comp
L power:VDD #PWR06
U 1 1
P 4100 5100
F 0 "#PWR06" H 4100 4950 50  0001 C CNN
F 1 "VDD" H 4115 5273 50  0000 C CNN
F 2 "" H 4100 5100 50  0001 C CNN
F 3 "" H 4100 5100 50  0001 C CNN
	1    4100 5100
	1    0    0    -1  
$EndComp
Wire Wire Line
	4100 5100 4100 5150
Connection ~ 4100 5150
$Comp
L power:GND #PWR015
U 1 1
P 6750 1800
F 0 "#PWR015" H 6750 1550 50  0001 C CNN
F 1 "GND" H 6755 1627 50  0000 C CNN
F 2 "" H 6750 1800 50  0001 C CNN
F 3 "" H 6750 1800 50  0001 C CNN
	1    6750 1800
	1    0    0    -1  
$EndComp
Wire Wire Line
	6750 1800 6600 1800
Wire Wire Line
	1700 5150 1800 5150
Connection ~ 1800 5150
Wire Wire Line
	1700 5800 1950 5800
Connection ~ 1950 5800
Wire Wire Line
	1950 5800 2200 5800
Wire Wire Line
	1700 6450 1800 6450
Connection ~ 1800 6450
Wire Wire Line
	1600 1750 1600 1850
$Comp
L Switch:SW_SPDT SW2
U 1 1
P 8900 4950
F 0 "SW2" H 8900 5250 50  0000 C CNN
F 1 "SW_SPDT" H 8850 5150 50  0000 C CNN
F 2 "Button_Switch_THT:SW_Slide_1P2T_CK_OS102011MS2Q" H 8900 4950 50  0001 C CNN
F 3 "~" H 8900 4950 50  0001 C CNN
	1    8900 4950
	-1   0    0    1   
$EndComp
Wire Wire Line
	9700 4950 9750 4950
Wire Wire Line
	10150 5100 10150 5250
Wire Wire Line
	9400 5250 10150 5250
Wire Wire Line
	9400 4650 10150 4650
Wire Wire Line
	10150 4650 10150 4900
Connection ~ 9400 4650
$Comp
L power:+3V3 #PWR019
U 1 1
P 8650 4800
F 0 "#PWR019" H 8650 4650 50  0001 C CNN
F 1 "+3V3" H 8665 4973 50  0000 C CNN
F 2 "" H 8650 4800 50  0001 C CNN
F 3 "" H 8650 4800 50  0001 C CNN
	1    8650 4800
	1    0    0    -1  
$EndComp
Wire Wire Line
	8700 5050 8650 5050
Wire Wire Line
	8650 5050 8650 5100
Wire Wire Line
	8700 4850 8650 4850
Wire Wire Line
	8650 4850 8650 4800
$Comp
L power:GND #PWR05
U 1 1
P 3400 2900
F 0 "#PWR05" H 3400 2650 50  0001 C CNN
F 1 "GND" H 3405 2727 50  0000 C CNN
F 2 "" H 3400 2900 50  0001 C CNN
F 3 "" H 3400 2900 50  0001 C CNN
	1    3400 2900
	1    0    0    -1  
$EndComp
$Comp
L Connector:Screw_Terminal_01x03 J2
U 1 1
P 1500 5800
F 0 "J2" H 1580 5842 50  0000 L CNN
F 1 "Power_IN" H 1580 5751 50  0000 L CNN
F 2 "TerminalBlock_MetzConnect:TerminalBlock_MetzConnect_Type055_RT01503HDWU_1x03_P5.00mm_Horizontal" H 1500 5800 50  0001 C CNN
F 3 "~" H 1500 5800 50  0001 C CNN
	1    1500 5800
	-1   0    0    -1  
$EndComp
$Comp
L Device:R_Small_US R18
U 1 1
P 9700 2100
F 0 "R18" V 9495 2100 50  0000 C CNN
F 1 "50" V 9586 2100 50  0000 C CNN
F 2 "Resistor_SMD:R_0805_2012Metric_Pad1.20x1.40mm_HandSolder" H 9700 2100 50  0001 C CNN
F 3 "~" H 9700 2100 50  0001 C CNN
	1    9700 2100
	0    -1   1    0   
$EndComp
Wire Wire Line
	1700 5700 1700 5150
Wire Wire Line
	1700 5900 1700 6450
$Comp
L Connector:Screw_Terminal_01x02 J1
U 1 1
P 1200 1800
F 0 "J1" H 1118 1475 50  0000 C CNN
F 1 "Current_Set" H 1118 1566 50  0000 C CNN
F 2 "TerminalBlock_MetzConnect:TerminalBlock_MetzConnect_Type011_RT05502HBWC_1x02_P5.00mm_Horizontal" H 1200 1800 50  0001 C CNN
F 3 "~" H 1200 1800 50  0001 C CNN
	1    1200 1800
	-1   0    0    1   
$EndComp
Wire Wire Line
	1400 1750 1400 1700
Wire Wire Line
	1400 1750 1600 1750
Wire Wire Line
	1400 1750 1400 1800
Connection ~ 1400 1750
$Comp
L Connector:TestPoint_Alt TP5
U 1 1
P 9750 4600
F 0 "TP5" H 9808 4718 50  0000 L CNN
F 1 "TestPoint_Alt" H 9808 4627 50  0000 L CNN
F 2 "TestPoint:TestPoint_THTPad_1.0x1.0mm_Drill0.5mm" H 9950 4600 50  0001 C CNN
F 3 "~" H 9950 4600 50  0001 C CNN
	1    9750 4600
	1    0    0    -1  
$EndComp
Wire Wire Line
	9750 4600 9750 4950
Connection ~ 9750 4950
Wire Wire Line
	9750 4950 9800 4950
$Comp
L Connector:TestPoint_Alt TP6
U 1 1
P 3050 4750
F 0 "TP6" H 3108 4868 50  0000 L CNN
F 1 "TestPoint_Alt" H 3108 4777 50  0000 L CNN
F 2 "TestPoint:TestPoint_THTPad_1.0x1.0mm_Drill0.5mm" H 3250 4750 50  0001 C CNN
F 3 "~" H 3250 4750 50  0001 C CNN
	1    3050 4750
	1    0    0    -1  
$EndComp
$Comp
L Connector:TestPoint_Alt TP8
U 1 1
P 3950 4750
F 0 "TP8" H 4008 4868 50  0000 L CNN
F 1 "TestPoint_Alt" H 4008 4777 50  0000 L CNN
F 2 "TestPoint:TestPoint_THTPad_1.0x1.0mm_Drill0.5mm" H 4150 4750 50  0001 C CNN
F 3 "~" H 4150 4750 50  0001 C CNN
	1    3950 4750
	1    0    0    -1  
$EndComp
Wire Wire Line
	3950 4750 3950 5150
Wire Wire Line
	3850 5150 3950 5150
Connection ~ 3950 5150
Wire Wire Line
	3950 5150 4100 5150
Wire Wire Line
	3050 4750 3050 5150
Connection ~ 3050 5150
Wire Wire Line
	3050 5150 3300 5150
$Comp
L Connector:TestPoint_Alt TP7
U 1 1
P 3050 6800
F 0 "TP7" H 3108 6918 50  0000 L CNN
F 1 "TestPoint_Alt" H 3108 6827 50  0000 L CNN
F 2 "TestPoint:TestPoint_THTPad_1.0x1.0mm_Drill0.5mm" H 3250 6800 50  0001 C CNN
F 3 "~" H 3250 6800 50  0001 C CNN
	1    3050 6800
	1    0    0    1   
$EndComp
$Comp
L Connector:TestPoint_Alt TP9
U 1 1
P 3950 6800
F 0 "TP9" H 4008 6918 50  0000 L CNN
F 1 "TestPoint_Alt" H 4008 6827 50  0000 L CNN
F 2 "TestPoint:TestPoint_THTPad_1.0x1.0mm_Drill0.5mm" H 4150 6800 50  0001 C CNN
F 3 "~" H 4150 6800 50  0001 C CNN
	1    3950 6800
	1    0    0    1   
$EndComp
Wire Wire Line
	3950 6800 3950 6450
Connection ~ 3950 6450
Wire Wire Line
	3950 6450 4100 6450
Wire Wire Line
	3050 6800 3050 6450
Connection ~ 3050 6450
Wire Wire Line
	3050 6450 3300 6450
$Comp
L Mechanical:MountingHole H5
U 1 1
P 6250 7400
F 0 "H5" H 6350 7446 50  0000 L CNN
F 1 "MountingHole" H 6350 7355 50  0000 L CNN
F 2 "MountingHole:MountingHole_3.2mm_M3_DIN965" H 6250 7400 50  0001 C CNN
F 3 "~" H 6250 7400 50  0001 C CNN
	1    6250 7400
	1    0    0    -1  
$EndComp
$Comp
L Mechanical:MountingHole H4
U 1 1
P 6250 7200
F 0 "H4" H 6350 7246 50  0000 L CNN
F 1 "MountingHole" H 6350 7155 50  0000 L CNN
F 2 "MountingHole:MountingHole_3.2mm_M3_DIN965" H 6250 7200 50  0001 C CNN
F 3 "~" H 6250 7200 50  0001 C CNN
	1    6250 7200
	1    0    0    -1  
$EndComp
$Comp
L Mechanical:MountingHole H3
U 1 1
P 6250 7000
F 0 "H3" H 6350 7046 50  0000 L CNN
F 1 "MountingHole" H 6350 6955 50  0000 L CNN
F 2 "MountingHole:MountingHole_3.2mm_M3_DIN965" H 6250 7000 50  0001 C CNN
F 3 "~" H 6250 7000 50  0001 C CNN
	1    6250 7000
	1    0    0    -1  
$EndComp
$Comp
L Mechanical:MountingHole H2
U 1 1
P 6250 6800
F 0 "H2" H 6350 6846 50  0000 L CNN
F 1 "MountingHole" H 6350 6755 50  0000 L CNN
F 2 "MountingHole:MountingHole_3.2mm_M3_DIN965" H 6250 6800 50  0001 C CNN
F 3 "~" H 6250 6800 50  0001 C CNN
	1    6250 6800
	1    0    0    -1  
$EndComp
$Comp
L power:GND #PWR026
U 1 1
P 6300 6200
F 0 "#PWR026" H 6300 5950 50  0001 C CNN
F 1 "GND" H 6305 6027 50  0000 C CNN
F 2 "" H 6300 6200 50  0001 C CNN
F 3 "" H 6300 6200 50  0001 C CNN
	1    6300 6200
	1    0    0    -1  
$EndComp
Wire Wire Line
	5700 6050 5700 6100
$Comp
L Device:C_Small C11
U 1 1
P 6100 5950
F 0 "C11" H 6192 5996 50  0000 L CNN
F 1 "0.1u" H 6192 5905 50  0000 L CNN
F 2 "Capacitor_SMD:C_1206_3216Metric_Pad1.33x1.80mm_HandSolder" H 6100 5950 50  0001 C CNN
F 3 "~" H 6100 5950 50  0001 C CNN
	1    6100 5950
	1    0    0    -1  
$EndComp
$Comp
L Device:C_Small C12
U 1 1
P 6500 5950
F 0 "C12" H 6592 5996 50  0000 L CNN
F 1 "0.1u" H 6592 5905 50  0000 L CNN
F 2 "Capacitor_SMD:C_1206_3216Metric_Pad1.33x1.80mm_HandSolder" H 6500 5950 50  0001 C CNN
F 3 "~" H 6500 5950 50  0001 C CNN
	1    6500 5950
	1    0    0    -1  
$EndComp
Wire Wire Line
	5700 6100 6100 6100
Wire Wire Line
	6900 6100 6900 6050
Wire Wire Line
	6500 6050 6500 6100
Connection ~ 6500 6100
Wire Wire Line
	6500 6100 6900 6100
Wire Wire Line
	6100 6050 6100 6100
Connection ~ 6100 6100
Wire Wire Line
	6100 6100 6300 6100
Wire Wire Line
	6300 6100 6300 6200
Connection ~ 6300 6100
Wire Wire Line
	6300 6100 6500 6100
$Comp
L power:+3.3V #PWR025
U 1 1
P 6300 5750
F 0 "#PWR025" H 6300 5600 50  0001 C CNN
F 1 "+3.3V" H 6315 5923 50  0000 C CNN
F 2 "" H 6300 5750 50  0001 C CNN
F 3 "" H 6300 5750 50  0001 C CNN
	1    6300 5750
	1    0    0    -1  
$EndComp
Wire Wire Line
	6900 5850 6900 5750
Wire Wire Line
	6900 5750 6500 5750
Wire Wire Line
	6300 5750 6100 5750
Wire Wire Line
	5700 5750 5700 5850
Connection ~ 6300 5750
Wire Wire Line
	6100 5850 6100 5750
Connection ~ 6100 5750
Wire Wire Line
	6100 5750 5700 5750
Wire Wire Line
	6500 5850 6500 5750
Connection ~ 6500 5750
Wire Wire Line
	6500 5750 6300 5750
$Comp
L power:GND #PWR028
U 1 1
P 7550 6200
F 0 "#PWR028" H 7550 5950 50  0001 C CNN
F 1 "GND" H 7555 6027 50  0000 C CNN
F 2 "" H 7550 6200 50  0001 C CNN
F 3 "" H 7550 6200 50  0001 C CNN
	1    7550 6200
	1    0    0    -1  
$EndComp
$Comp
L Device:C_Small C15
U 1 1
P 7750 5950
F 0 "C15" H 7842 5996 50  0000 L CNN
F 1 "0.1u" H 7842 5905 50  0000 L CNN
F 2 "Capacitor_SMD:C_1206_3216Metric_Pad1.33x1.80mm_HandSolder" H 7750 5950 50  0001 C CNN
F 3 "~" H 7750 5950 50  0001 C CNN
	1    7750 5950
	1    0    0    -1  
$EndComp
Wire Wire Line
	7750 6050 7750 6100
Wire Wire Line
	7350 6050 7350 6100
Wire Wire Line
	7350 6100 7550 6100
Wire Wire Line
	7550 6100 7550 6200
Connection ~ 7550 6100
Wire Wire Line
	7550 6100 7750 6100
Wire Wire Line
	7350 5850 7350 5750
Wire Wire Line
	7750 5850 7750 5750
$Comp
L power:-3V3 #PWR027
U 1 1
P 7550 5750
F 0 "#PWR027" H 7550 5850 50  0001 C CNN
F 1 "-3V3" V 7565 5878 50  0000 L CNN
F 2 "" H 7550 5750 50  0001 C CNN
F 3 "" H 7550 5750 50  0001 C CNN
	1    7550 5750
	1    0    0    -1  
$EndComp
Wire Wire Line
	7350 5750 7550 5750
Connection ~ 7550 5750
Wire Wire Line
	7550 5750 7750 5750
$Comp
L power:GND #PWR0101
U 1 1
P 6500 2400
F 0 "#PWR0101" H 6500 2150 50  0001 C CNN
F 1 "GND" H 6505 2227 50  0000 C CNN
F 2 "" H 6500 2400 50  0001 C CNN
F 3 "" H 6500 2400 50  0001 C CNN
	1    6500 2400
	1    0    0    -1  
$EndComp
$Comp
L 74xx:74HC74 U5
U 1 1
P 8200 2200
F 0 "U5" H 8350 2550 50  0000 C CNN
F 1 "74HC74" H 8400 2450 50  0000 C CNN
F 2 "Package_SO:SOIC-14_3.9x8.7mm_P1.27mm" H 8200 2200 50  0001 C CNN
F 3 "74xx/74hc_hct74.pdf" H 8200 2200 50  0001 C CNN
	1    8200 2200
	1    0    0    -1  
$EndComp
$Comp
L 74xx:74HC74 U5
U 2 1
P 9050 2200
F 0 "U5" H 9200 2550 50  0000 C CNN
F 1 "74HC74" H 9250 2450 50  0000 C CNN
F 2 "Package_SO:SOIC-14_3.9x8.7mm_P1.27mm" H 9050 2200 50  0001 C CNN
F 3 "74xx/74hc_hct74.pdf" H 9050 2200 50  0001 C CNN
	2    9050 2200
	1    0    0    -1  
$EndComp
$Comp
L 74xx:74HC74 U5
U 3 1
P 10850 5000
F 0 "U5" H 11080 5046 50  0000 L CNN
F 1 "74HC74" H 11080 4955 50  0000 L CNN
F 2 "Package_SO:SOIC-14_3.9x8.7mm_P1.27mm" H 10850 5000 50  0001 C CNN
F 3 "74xx/74hc_hct74.pdf" H 10850 5000 50  0001 C CNN
	3    10850 5000
	1    0    0    -1  
$EndComp
$Comp
L power:GNDD #PWR0102
U 1 1
P 7000 4050
F 0 "#PWR0102" H 7000 3800 50  0001 C CNN
F 1 "GNDD" H 7004 3895 50  0000 C CNN
F 2 "" H 7000 4050 50  0001 C CNN
F 3 "" H 7000 4050 50  0001 C CNN
	1    7000 4050
	1    0    0    -1  
$EndComp
$Comp
L power:GNDD #PWR0103
U 1 1
P 9400 5250
F 0 "#PWR0103" H 9400 5000 50  0001 C CNN
F 1 "GNDD" H 9404 5095 50  0000 C CNN
F 2 "" H 9400 5250 50  0001 C CNN
F 3 "" H 9400 5250 50  0001 C CNN
	1    9400 5250
	1    0    0    -1  
$EndComp
Connection ~ 9400 5250
$Comp
L power:GNDD #PWR0104
U 1 1
P 8650 5100
F 0 "#PWR0104" H 8650 4850 50  0001 C CNN
F 1 "GNDD" H 8654 4945 50  0000 C CNN
F 2 "" H 8650 5100 50  0001 C CNN
F 3 "" H 8650 5100 50  0001 C CNN
	1    8650 5100
	1    0    0    -1  
$EndComp
$Comp
L power:GNDD #PWR0105
U 1 1
P 10850 5400
F 0 "#PWR0105" H 10850 5150 50  0001 C CNN
F 1 "GNDD" H 10854 5245 50  0000 C CNN
F 2 "" H 10850 5400 50  0001 C CNN
F 3 "" H 10850 5400 50  0001 C CNN
	1    10850 5400
	1    0    0    -1  
$EndComp
$Comp
L power:+3.3V #PWR0106
U 1 1
P 10850 4600
F 0 "#PWR0106" H 10850 4450 50  0001 C CNN
F 1 "+3.3V" H 10865 4773 50  0000 C CNN
F 2 "" H 10850 4600 50  0001 C CNN
F 3 "" H 10850 4600 50  0001 C CNN
	1    10850 4600
	1    0    0    -1  
$EndComp
Text GLabel 8750 2200 0    50   Input ~ 0
CLK
Wire Wire Line
	8500 2100 8650 2100
Wire Wire Line
	7400 2100 7900 2100
Wire Wire Line
	8650 2100 8650 1200
Wire Wire Line
	6200 750  8650 750 
Connection ~ 8650 2100
Wire Wire Line
	8650 2100 8750 2100
Wire Wire Line
	8450 1150 8450 1200
Wire Wire Line
	8450 1200 8650 1200
Connection ~ 8650 1200
Wire Wire Line
	8650 1200 8650 750 
$Comp
L power:+3.3V #PWR0107
U 1 1
P 6700 4050
F 0 "#PWR0107" H 6700 3900 50  0001 C CNN
F 1 "+3.3V" H 6715 4223 50  0000 C CNN
F 2 "" H 6700 4050 50  0001 C CNN
F 3 "" H 6700 4050 50  0001 C CNN
	1    6700 4050
	1    0    0    -1  
$EndComp
$Comp
L power:+3.3V #PWR0108
U 1 1
P 8200 1900
F 0 "#PWR0108" H 8200 1750 50  0001 C CNN
F 1 "+3.3V" H 8215 2073 50  0000 C CNN
F 2 "" H 8200 1900 50  0001 C CNN
F 3 "" H 8200 1900 50  0001 C CNN
	1    8200 1900
	1    0    0    -1  
$EndComp
$Comp
L power:+3.3V #PWR0109
U 1 1
P 9050 1900
F 0 "#PWR0109" H 9050 1750 50  0001 C CNN
F 1 "+3.3V" H 9065 2073 50  0000 C CNN
F 2 "" H 9050 1900 50  0001 C CNN
F 3 "" H 9050 1900 50  0001 C CNN
	1    9050 1900
	1    0    0    -1  
$EndComp
$Comp
L power:+3.3V #PWR0110
U 1 1
P 8200 2500
F 0 "#PWR0110" H 8200 2350 50  0001 C CNN
F 1 "+3.3V" H 8215 2673 50  0000 C CNN
F 2 "" H 8200 2500 50  0001 C CNN
F 3 "" H 8200 2500 50  0001 C CNN
	1    8200 2500
	-1   0    0    1   
$EndComp
$Comp
L power:+3.3V #PWR0111
U 1 1
P 9050 2500
F 0 "#PWR0111" H 9050 2350 50  0001 C CNN
F 1 "+3.3V" H 9065 2673 50  0000 C CNN
F 2 "" H 9050 2500 50  0001 C CNN
F 3 "" H 9050 2500 50  0001 C CNN
	1    9050 2500
	-1   0    0    1   
$EndComp
Wire Wire Line
	9600 2100 9350 2100
$Comp
L Connector:Conn_Coaxial J4
U 1 1
P 10100 2100
F 0 "J4" H 10200 2075 50  0000 L CNN
F 1 "Conn_Coaxial" H 10200 1984 50  0000 L CNN
F 2 "Connector_Coaxial:SMA_Amphenol_132134_Vertical" H 10100 2100 50  0001 C CNN
F 3 " ~" H 10100 2100 50  0001 C CNN
	1    10100 2100
	1    0    0    -1  
$EndComp
Wire Wire Line
	9900 2100 9800 2100
$Comp
L power:GNDD #PWR0112
U 1 1
P 10100 2300
F 0 "#PWR0112" H 10100 2050 50  0001 C CNN
F 1 "GNDD" H 10104 2145 50  0000 C CNN
F 2 "" H 10100 2300 50  0001 C CNN
F 3 "" H 10100 2300 50  0001 C CNN
	1    10100 2300
	1    0    0    -1  
$EndComp
$Comp
L Connector:Conn_Coaxial J3
U 1 1
P 2300 1500
F 0 "J3" H 2400 1475 50  0000 L CNN
F 1 "Con_Coaxial" H 2400 1384 50  0000 L CNN
F 2 "Connector_Coaxial:SMA_Amphenol_132134_Vertical" H 2300 1500 50  0001 C CNN
F 3 " ~" H 2300 1500 50  0001 C CNN
	1    2300 1500
	0    1    -1   0   
$EndComp
Wire Wire Line
	2350 1800 2300 1800
Wire Wire Line
	2300 1800 2300 1700
Wire Wire Line
	2100 1500 2100 1550
$Comp
L power:GND #PWR0113
U 1 1
P 2100 1550
F 0 "#PWR0113" H 2100 1300 50  0001 C CNN
F 1 "GND" H 2105 1377 50  0000 C CNN
F 2 "" H 2100 1550 50  0001 C CNN
F 3 "" H 2100 1550 50  0001 C CNN
	1    2100 1550
	1    0    0    -1  
$EndComp
$Comp
L Device:C_Small C13
U 1 1
P 6900 5950
F 0 "C13" H 6992 5996 50  0000 L CNN
F 1 "0.1u" H 6992 5905 50  0000 L CNN
F 2 "Capacitor_SMD:C_1206_3216Metric_Pad1.33x1.80mm_HandSolder" H 6900 5950 50  0001 C CNN
F 3 "~" H 6900 5950 50  0001 C CNN
	1    6900 5950
	1    0    0    -1  
$EndComp
$Comp
L power:GNDD #PWR?
U 1 1
P 8550 6150
F 0 "#PWR?" H 8550 5900 50  0001 C CNN
F 1 "GNDD" H 8554 5995 50  0000 C CNN
F 2 "" H 8550 6150 50  0001 C CNN
F 3 "" H 8550 6150 50  0001 C CNN
	1    8550 6150
	1    0    0    -1  
$EndComp
$Comp
L power:GND #PWR?
U 1 1
P 8800 6150
F 0 "#PWR?" H 8800 5900 50  0001 C CNN
F 1 "GND" H 8805 5977 50  0000 C CNN
F 2 "" H 8800 6150 50  0001 C CNN
F 3 "" H 8800 6150 50  0001 C CNN
	1    8800 6150
	1    0    0    -1  
$EndComp
Wire Wire Line
	8550 6150 8550 6050
Wire Wire Line
	8550 6050 8800 6050
Wire Wire Line
	8800 6050 8800 6150
$EndSCHEMATC
